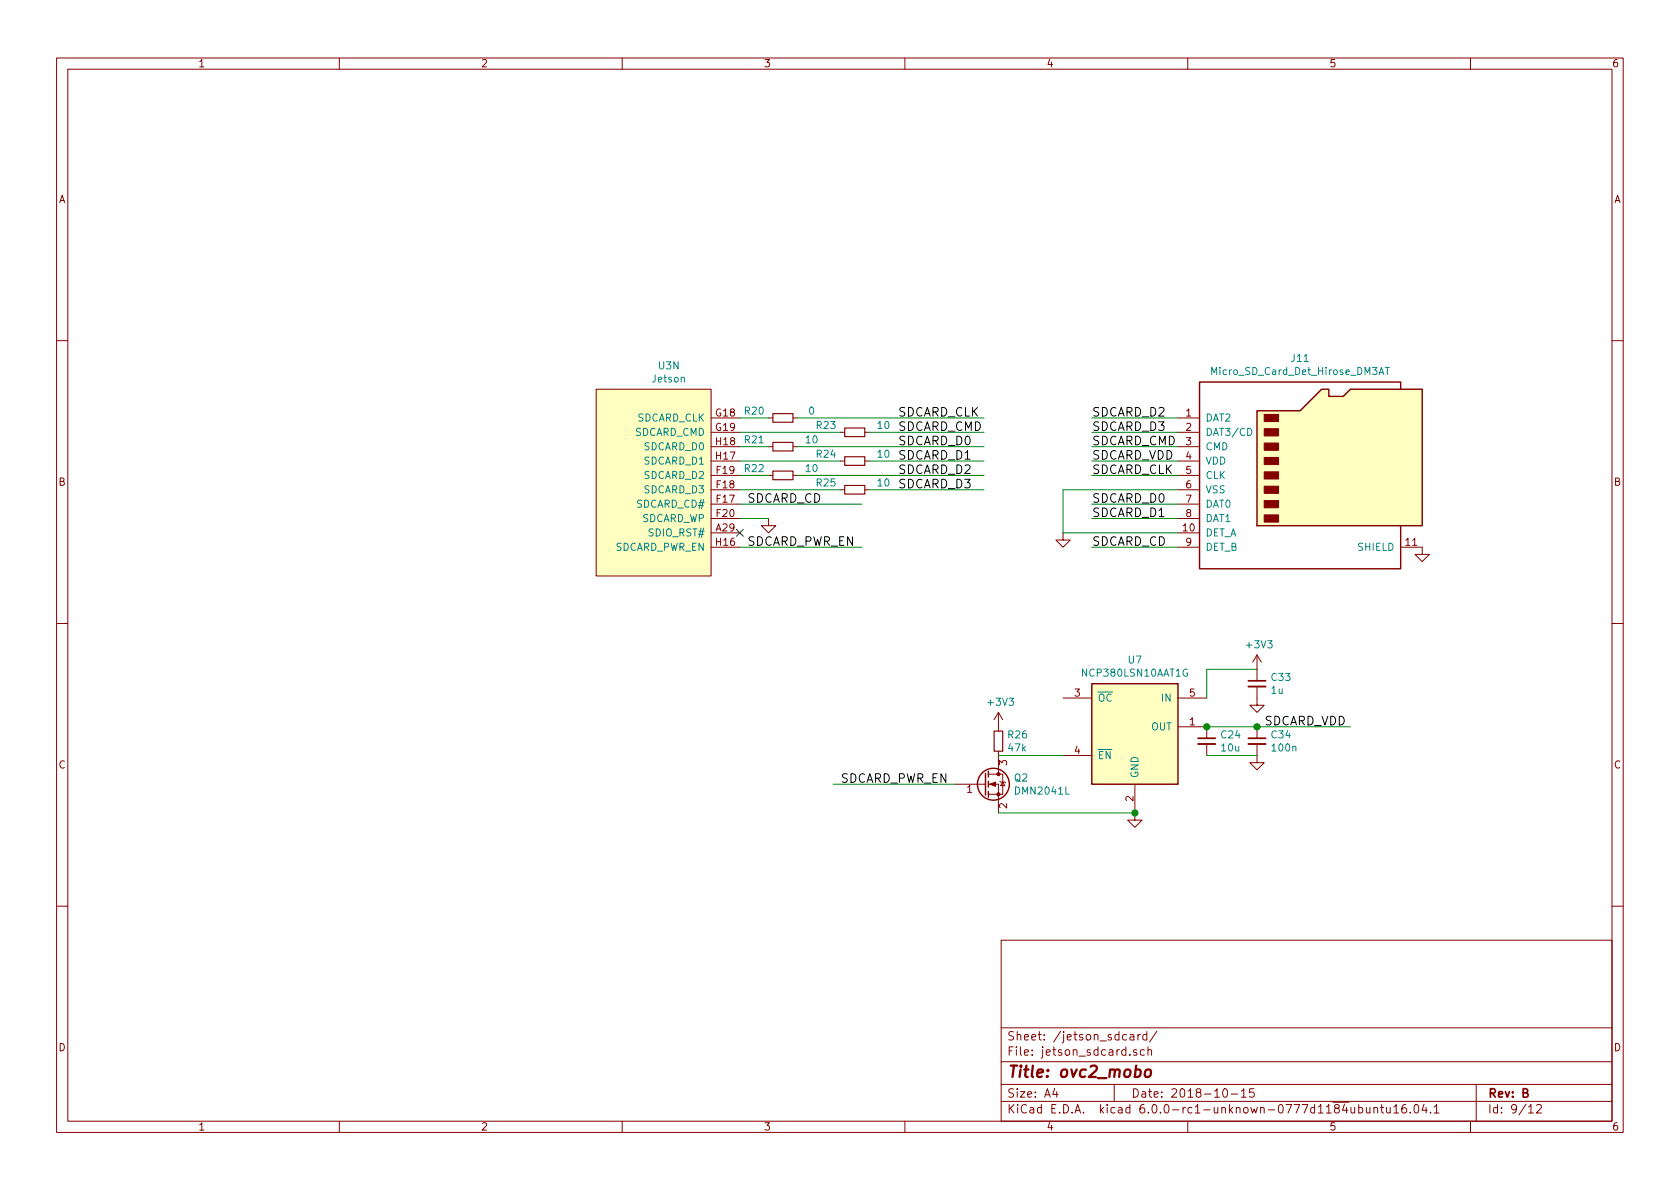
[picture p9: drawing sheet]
<svg xmlns="http://www.w3.org/2000/svg" width="297mm" height="210mm" viewBox="0 0 297 210" stroke-linecap="round" stroke-linejoin="round" font-family="sans-serif">
<g fill="none" stroke="#840000" stroke-width=".18">
<path d="M10 10.3h277v189.9h-277zM12 12.2h273v186.1h-273zM60 10.3v1.9M110 10.3v1.9M160 10.3v1.9M210 10.3v1.9M260 10.3v1.9M10 60.2h2M105.4 68.8h20.3v33h-20.3zM125.7 73.9h5.1M125.7 79h5.1M125.7 76.4h5.1"/>
<path d="M135.9 73.9h.8M135.9 79h.8M140.2 73.9h.8M140.2 79h.8M148.6 76.4h.8M152.9 76.4h.8M208.3 73.9h3.8M208.3 79h3.8M208.3 76.4h3.8M285 60.2h2M125.7 91.7h5.1M125.7 96.8h5.1"/>
<path d="M125.7 89.1h5.1M125.7 81.5h5.1M125.7 86.6h5.1M125.7 84.1h5.1M125.7 94.2h5.1M135.9 91.7v1.3h1.3l-1.3 1.2-1.3-1.2h1.3M135.9 84.1h.8M140.2 84.1h.8M148.6 81.5h.8M148.6 86.6h.8M152.9 81.5h.8M152.9 86.6h.8"/>
<path d="M188 94.2v1.3h1.2l-1.2 1.3-1.3-1.3h1.3M208.3 91.7h3.8M208.3 96.8h3.8M208.3 89.1h3.8M208.3 81.5h3.8M208.3 86.6h3.8M208.3 84.1h3.8M208.3 94.2h3.8M247.6 96.8h3.9v1.2h1.2l-1.2 1.3-1.3-1.3h1.3M10 110.3h2M222.2 115.8v4.6M222.2 115.8l-.7 1.3"/>
<path d="M222.2 115.8l.8 1.3M285 110.3h2M168.9 138.7h5.1M174 138.7h.2M174.8 138.7h1.7v5.1M174.8 136.9h1.7M176.5 136.9h.8v3.6h-2.5M176.5 126v3.3M176.5 132.8v4.1M176.5 126l-.7 1.2M176.5 126l.8 1.2M176.8 138.2l.1 .1h.8l.1 .1"/>
<path d="M177.3 138.3l.4 .6h-.8zM188 123.4h5M188 133.6h5M200.7 138.7v6.3h1.2l-1.2 1.3-1.3-1.3h1.3M208.3 128.5h5.1v2.1M208.3 123.4h5.1M213.4 131.6v2M222.2 131.6v3.3h1.3l-1.3 1.2-1.2-1.2h1.2M222.2 121.4v3.3h1.3l-1.3 1.3-1.2-1.3h1.2M222.2 128.5v2.1M10 160.2h2M177 166.3h108v32h-108z"/>
<path d="M285 160.2h2M60 198.3v1.9M110 198.3v1.9M160 198.3v1.9M177 194.8h108M177 191.8h108M177 187.8h108M177 181.8h108M186.5 192.5l-.4 1h1M186.8 193v1M197 191.8v3M199.8 183h.6l.1 .9"/>
<path d="M200.5 183.3l-.5 .1-.2 .2v.2l.2 .1 .5-.1M201 185.7l-.4-.1-.2 .2 .1 .2 .5 .2v.3h-.6M201.2 182.9v1M201.6 182.9l-.3 .1-.1 .2M202.3 185.7l-.4-.1-.3 .3 .1 .6 .2 .1 .4-.1M202.8 183l-.5-.1-.2 .3v.6l.2 .1 .5-.1M202.8 182.4v1.5M203 185.7l.2-.1 .4 .1v.9M203 185.1v1.5M204.5 182.3l-1.2 2M210 198.3v1.9M216.3 192.7l.4-.2a.94 .94 0 0 1 0 1.5 .79 .79 0 0 1-.4-1.3z"/>
<path d="M217.7 193.5h1.1M219.5 193l.4-.5v1.5M219.5 194h.8M221.7 192.5h-.7l-.1 .7 .2-.1 .5 .1 .2 .2-.1 .5-.2 .1-.6-.1M238.9 195.8v.8a.39 .39 0 0 0 .6 .1M239.5 195.8v1M240.2 195.9l.4-.1 .3 .3v.6l-.3 .1-.4-.1M240.2 195.3v1.5M241.6 195.8l.1 .9 .3 .1 .2-.1M242.2 195.8v1M242.9 196l.1-.1a.37 .37 0 0 1 .6 .1v.8M242.9 195.8v1"/>
<path d="M244.1 195.8h.6M244.3 195.3v1.3l.4 .2M245.1 195.8v.8a.39 .39 0 0 0 .7 .1M245.8 195.8v1M246.4 195.8l.5-.5v1.5M246.4 196.8h.9M248.6 195.3a.59 .59 0 0 0-.7 .7v.7l.2 .1 .5-.1 .1-.5-.1-.2-.5-.1-.2 .3M249.4 196.7v.1M250.2 195.4l.3-.1a.94 .94 0 0 1 0 1.5h-.1a1 1 0 0 1-.2-1.4zM251.8 195.2l-.4 1.1h.9M252.1 195.8v1M252.9 196.7v.1"/>
<path d="M253.6 195.8l.4-.5v1.5M253.6 196.8h.8M260 198.3v1.9M261 191.8v6.5M270.3 195.8l.4-.5v1.5M270.3 196.8h.8M271.7 195.5l.2-.2h.4l.2 .5-.9 1h.9"/>
</g>
<path d="M202.7 189.2a.51 .51 0 0 1 .8 .3v.6a.56 .56 0 0 1-.6 .4 .56 .56 0 0 1-.5-.4l.1-.6z" fill="none" stroke="#840000" stroke-width=".41"/>
<g fill="#ffffc2" stroke="#ffffc2" stroke-width=".18">
<path d="M105.4 68.8h20.3v33h-20.3z"/>
<path d="M222.2 72.6h7.7l3.8-3.8h1.2v1.3h2.6l1.3-1.3h12.7v24.2h-29.3z"/>
<path d="M193 120.9h15.3v17.8h-15.3z"/>
</g>
<g fill="none" stroke="#840000" stroke-width=".25">
<path d="M222.2 72.6h7.7l3.8-3.8h1.2v1.3h2.6l1.3-1.3h12.7v24.2h-29.3zM247.6 68.8v-1.2h-35.5v33h35.5v-7.6M174.2 136.8v3.8M174.8 136.4v1M174.8 138.2v1M174.8 139.9v1.1M193 120.9h15.3v17.8h-15.3z"/>
<circle cx="175.6" cy="138.7" r="2.82"/>
</g>
<g fill="#840000" stroke="#840000" stroke-width=".18">
<path d="M223.5 91.1h2.6v1.2h-2.6z"/>
<path d="M223.5 88.5h2.6v1.3h-2.6z"/>
<path d="M223.5 86h2.6v1.2h-2.6z"/>
<path d="M223.5 83.4h2.6v1.3h-2.6z"/>
<path d="M223.5 80.9h2.6v1.3h-2.6z"/>
<path d="M223.5 78.4h2.6v1.2h-2.6z"/>
<path d="M223.5 75.8h2.6v1.3h-2.6z"/>
<path d="M223.5 73.3h2.6v1.2h-2.6z"/>
<path d="M175 138.7l1-.4v.8z"/>
<circle cx="176.5" cy="140.5" r=".28"/>
<circle cx="176.5" cy="136.9" r=".28"/>
</g>
<path d="M220.6 75.7a.64 .64 0 0 1 .7 .7 .64 .64 0 0 1-.7 .6zM243.8 66.2l.4-1.2 .5 1.2M244.9 65h.7M245.3 65v1.2M209.9 118.4a.59 .59 0 0 0-.7 .6 .59 .59 0 0 0 .7 .5l.1-.5h-.3" fill="none" stroke="#008484" stroke-width=".18"/>
<path d="M136.7 73.1h3.5v1.6h-3.5zM136.7 78.2h3.5v1.6h-3.5zM149.4 75.7h3.5v1.5h-3.5zM136.7 83.3h3.5v1.5h-3.5zM149.4 80.8h3.5v1.5h-3.5zM149.4 85.8h3.5v1.6h-3.5zM175.8 129.3h1.5v3.5h-1.5z" fill="none" stroke="#840000" stroke-width=".2"/>
<path d="M211.8 131.6h3.1M220.7 131.6h3.1M220.7 121.4h3.1" fill="none" stroke="#840000" stroke-width=".33"/>
<path d="M211.8 130.6h3.1M220.7 130.6h3.1M220.7 120.4h3.1" fill="none" stroke="#840000" stroke-width=".3"/>
<g fill="none" stroke="#008400" stroke-width=".18">
<path d="M130.8 73.9h5.1M130.8 76.4h17.8M130.8 79h5.1M141 73.9h33M141 79h33M153.7 76.4h20.3M193 73.9h15.3M193 76.4h15.3M193 79h15.3M130.8 81.5h17.8M130.8 84.1h5.1M130.8 86.6h17.8"/>
<path d="M130.8 96.8h21.6M130.8 89.1h21.6M130.8 91.7h5.1M141 84.1h33M153.7 81.5h20.3M153.7 86.6h20.3M193 81.5h15.3M193 84.1h15.3M193 96.8h15.3M193 89.1h15.3M193 91.7h15.3M208.3 86.6h-20.3v7.6h20.3"/>
<path d="M222.2 118.4h-8.8v5M147.3 138.7h21.6M176.5 133.6h11.5M213.4 133.6h8.8M213.4 128.5h25.4M176.5 143.8h24.2"/>
</g>
<g fill="#008400" stroke="#008400" stroke-width=".25">
<circle cx="222.3" cy="128.5" r=".51"/>
<circle cx="213.4" cy="128.5" r=".51"/>
<circle cx="200.7" cy="143.8" r=".51"/>
</g>
<path d="M130.2 93.6l1.2 1.2M131.4 93.6l-1.2 1.2" fill="none" stroke="#000084" stroke-width=".18"/>
<text font-size="2.8" fill="#840000" x="178" y="190.5">Title: ovc2_mobo</text>
<g font-size="2.1">
<text x="158.7" y="73.7">SDCARD_CLK</text>
<text x="158.7" y="76.2">SDCARD_CMD</text>
<text x="193" y="73.7">SDCARD_D2</text>
<text x="193" y="76.2">SDCARD_D3</text>
<text x="158.7" y="78.7">SDCARD_D0</text>
<text x="158.7" y="81.3">SDCARD_D1</text>
<text x="158.7" y="83.8">SDCARD_D2</text>
<text x="193" y="78.7">SDCARD_CMD</text>
<text x="193" y="83.8">SDCARD_CLK</text>
<text x="193" y="81.3">SDCARD_VDD</text>
<text x="132.1" y="88.9">SDCARD_CD</text>
<text x="158.7" y="86.4">SDCARD_D3</text>
<text x="193" y="88.9">SDCARD_D0</text>
<text x="193" y="91.4">SDCARD_D1</text>
<text x="132.1" y="96.5">SDCARD_PWR_EN</text>
<text x="193" y="96.5">SDCARD_CD</text>
<text x="223.5" y="128.3">SDCARD_VDD</text>
<text x="148.6" y="138.4">SDCARD_PWR_EN</text>
</g>
<g font-size="2.1" fill="#840000">
<text x="178" y="184">Sheet: /jetson_sdcard/</text>
<text x="178" y="186.7">File: jetson_sdcard.sch</text>
<text x="178" y="196.9">KiCad E.D.A. kicad 6.0.0-rc1-unknown-0777d1184ubuntu16.04.1</text>
<text x="178" y="194.1">Size: A4</text>
<text x="200" y="194.1">Date: 2018-10-15</text>
<text x="263" y="194.1">Rev: B</text>
<text x="263" y="196.9">Id: 9/12</text>
</g>
<g font-size="1.8" fill="#840000">
<text x="35" y="11.9">1</text>
<text x="85" y="11.9">2</text>
<text x="135" y="11.9">3</text>
<text x="185" y="11.9">4</text>
<text x="235" y="11.9">5</text>
<text x="285" y="11.9">6</text>
<text x="10.4" y="35.9">A</text>
<text x="285.4" y="35.9">A</text>
<text x="126.6" y="73.7">G18</text>
<text x="126.6" y="76.2">G19</text>
<text x="209.7" y="73.7">1</text>
<text x="209.7" y="76.2">2</text>
<text x="126.6" y="81.3">H17</text>
<text x="126.6" y="78.7">H18</text>
<text x="126.7" y="83.8">F19</text>
<text x="209.7" y="78.7">3</text>
<text x="209.7" y="81.3">4</text>
<text x="209.7" y="83.8">5</text>
<text x="10.4" y="85.9">B</text>
<text x="126.7" y="88.9">F17</text>
<text x="126.7" y="86.4">F18</text>
<text x="209.7" y="86.4">6</text>
<text x="209.7" y="88.9">7</text>
<text x="285.4" y="85.9">B</text>
<text x="126.6" y="94">A29</text>
<text x="126.7" y="91.4">F20</text>
<text x="209.2" y="94">10</text>
<text x="209.7" y="91.4">8</text>
<text x="126.6" y="96.5">H16</text>
<text x="209.7" y="96.5">9</text>
<text x="248.6" y="96.5">11</text>
<text x="190" y="123.2">3</text>
<text x="210.3" y="123.2">5</text>
<text x="210.3" y="128.3">1</text>
<text x="10.4" y="135.9">C</text>
<text x="178.1" y="135.4" transform="rotate(-90 178.1 135.4)">3</text>
<text x="190" y="133.3">4</text>
<text x="285.4" y="135.9">C</text>
<text x="171" y="140.2">1</text>
<text x="178.1" y="143" transform="rotate(-90 178.1 143)">2</text>
<text x="200.4" y="141.7" transform="rotate(-90 200.4 141.7)">2</text>
<text x="10.4" y="185.9">D</text>
<text x="285.4" y="185.9">D</text>
<text x="35" y="199.9">1</text>
<text x="85" y="199.9">2</text>
<text x="135" y="199.9">3</text>
<text x="185" y="199.9">4</text>
<text x="235" y="199.9">5</text>
<text x="285" y="199.9">6</text>
</g>
<g font-size="1.8" fill="#008484">
<text x="116.5" y="65.3">U3N</text>
<text x="228.4" y="64">J11</text>
<text x="115.4" y="67.6">Jetson</text>
<text x="214.6" y="66.3">Micro_SD_Card_Det_Hirose_DM3AT</text>
<text x="112.1" y="77.1">SDCARD_CMD</text>
<text x="112.5" y="74.5">SDCARD_CLK</text>
<text x="131.7" y="73.3">R20</text>
<text x="143" y="73.3">0</text>
<text x="144.4" y="75.9">R23</text>
<text x="155.2" y="75.9">10</text>
<text x="213.1" y="74.5">DAT2</text>
<text x="213.1" y="77.1">DAT3/CD</text>
<text x="113.9" y="82.2">SDCARD_D1</text>
<text x="113.9" y="79.6">SDCARD_D0</text>
<text x="131.7" y="78.4">R21</text>
<text x="131.7" y="83.5">R22</text>
<text x="142.5" y="78.4">10</text>
<text x="142.5" y="83.5">10</text>
<text x="144.4" y="80.9">R24</text>
<text x="155.2" y="80.9">10</text>
<text x="213.1" y="79.6">CMD</text>
<text x="213.1" y="82.2">VDD</text>
<text x="112.6" y="89.8">SDCARD_CD#</text>
<text x="113.9" y="87.2">SDCARD_D3</text>
<text x="113.9" y="84.7">SDCARD_D2</text>
<text x="144.4" y="86">R25</text>
<text x="155.2" y="86">10</text>
<text x="213.1" y="84.7">CLK</text>
<text x="213.1" y="87.2">VSS</text>
<text x="213.1" y="89.8">DAT0</text>
<text x="113.3" y="92.3">SDCARD_WP</text>
<text x="114.9" y="94.9">SDIO_RST#</text>
<text x="213.1" y="94.9">DET_A</text>
<text x="213.1" y="92.3">DAT1</text>
<text x="108.6" y="97.4">SDCARD_PWR_EN</text>
<text x="213.1" y="97.4">DET_B</text>
<text x="240.2" y="97.4">SHIELD</text>
<text x="191.6" y="119.7">NCP380LSN10AAT1G</text>
<text x="199.5" y="117.3">U7</text>
<text x="220.5" y="114.6">+3V3</text>
<text x="174.8" y="124.8">+3V3</text>
<text x="194.1" y="124.1">OC</text>
<text x="205.5" y="124.1">IN</text>
<text x="224.8" y="122.7">1u</text>
<text x="224.9" y="120.4">C33</text>
<text x="178.3" y="130.6">R26</text>
<text x="203.5" y="129.2">OUT</text>
<text x="216" y="130.6">C24</text>
<text x="224.9" y="130.6">C34</text>
<text x="178.4" y="132.9">47k</text>
<text x="194.1" y="134.2">EN</text>
<text x="201.3" y="137.7" transform="rotate(-90 201.3 137.7)">GND</text>
<text x="216" y="132.9">10u</text>
<text x="225" y="132.9">100n</text>
<text x="179.4" y="138.2">Q2</text>
<text x="179.7" y="140.5">DMN2041L</text>
</g>
</svg>
